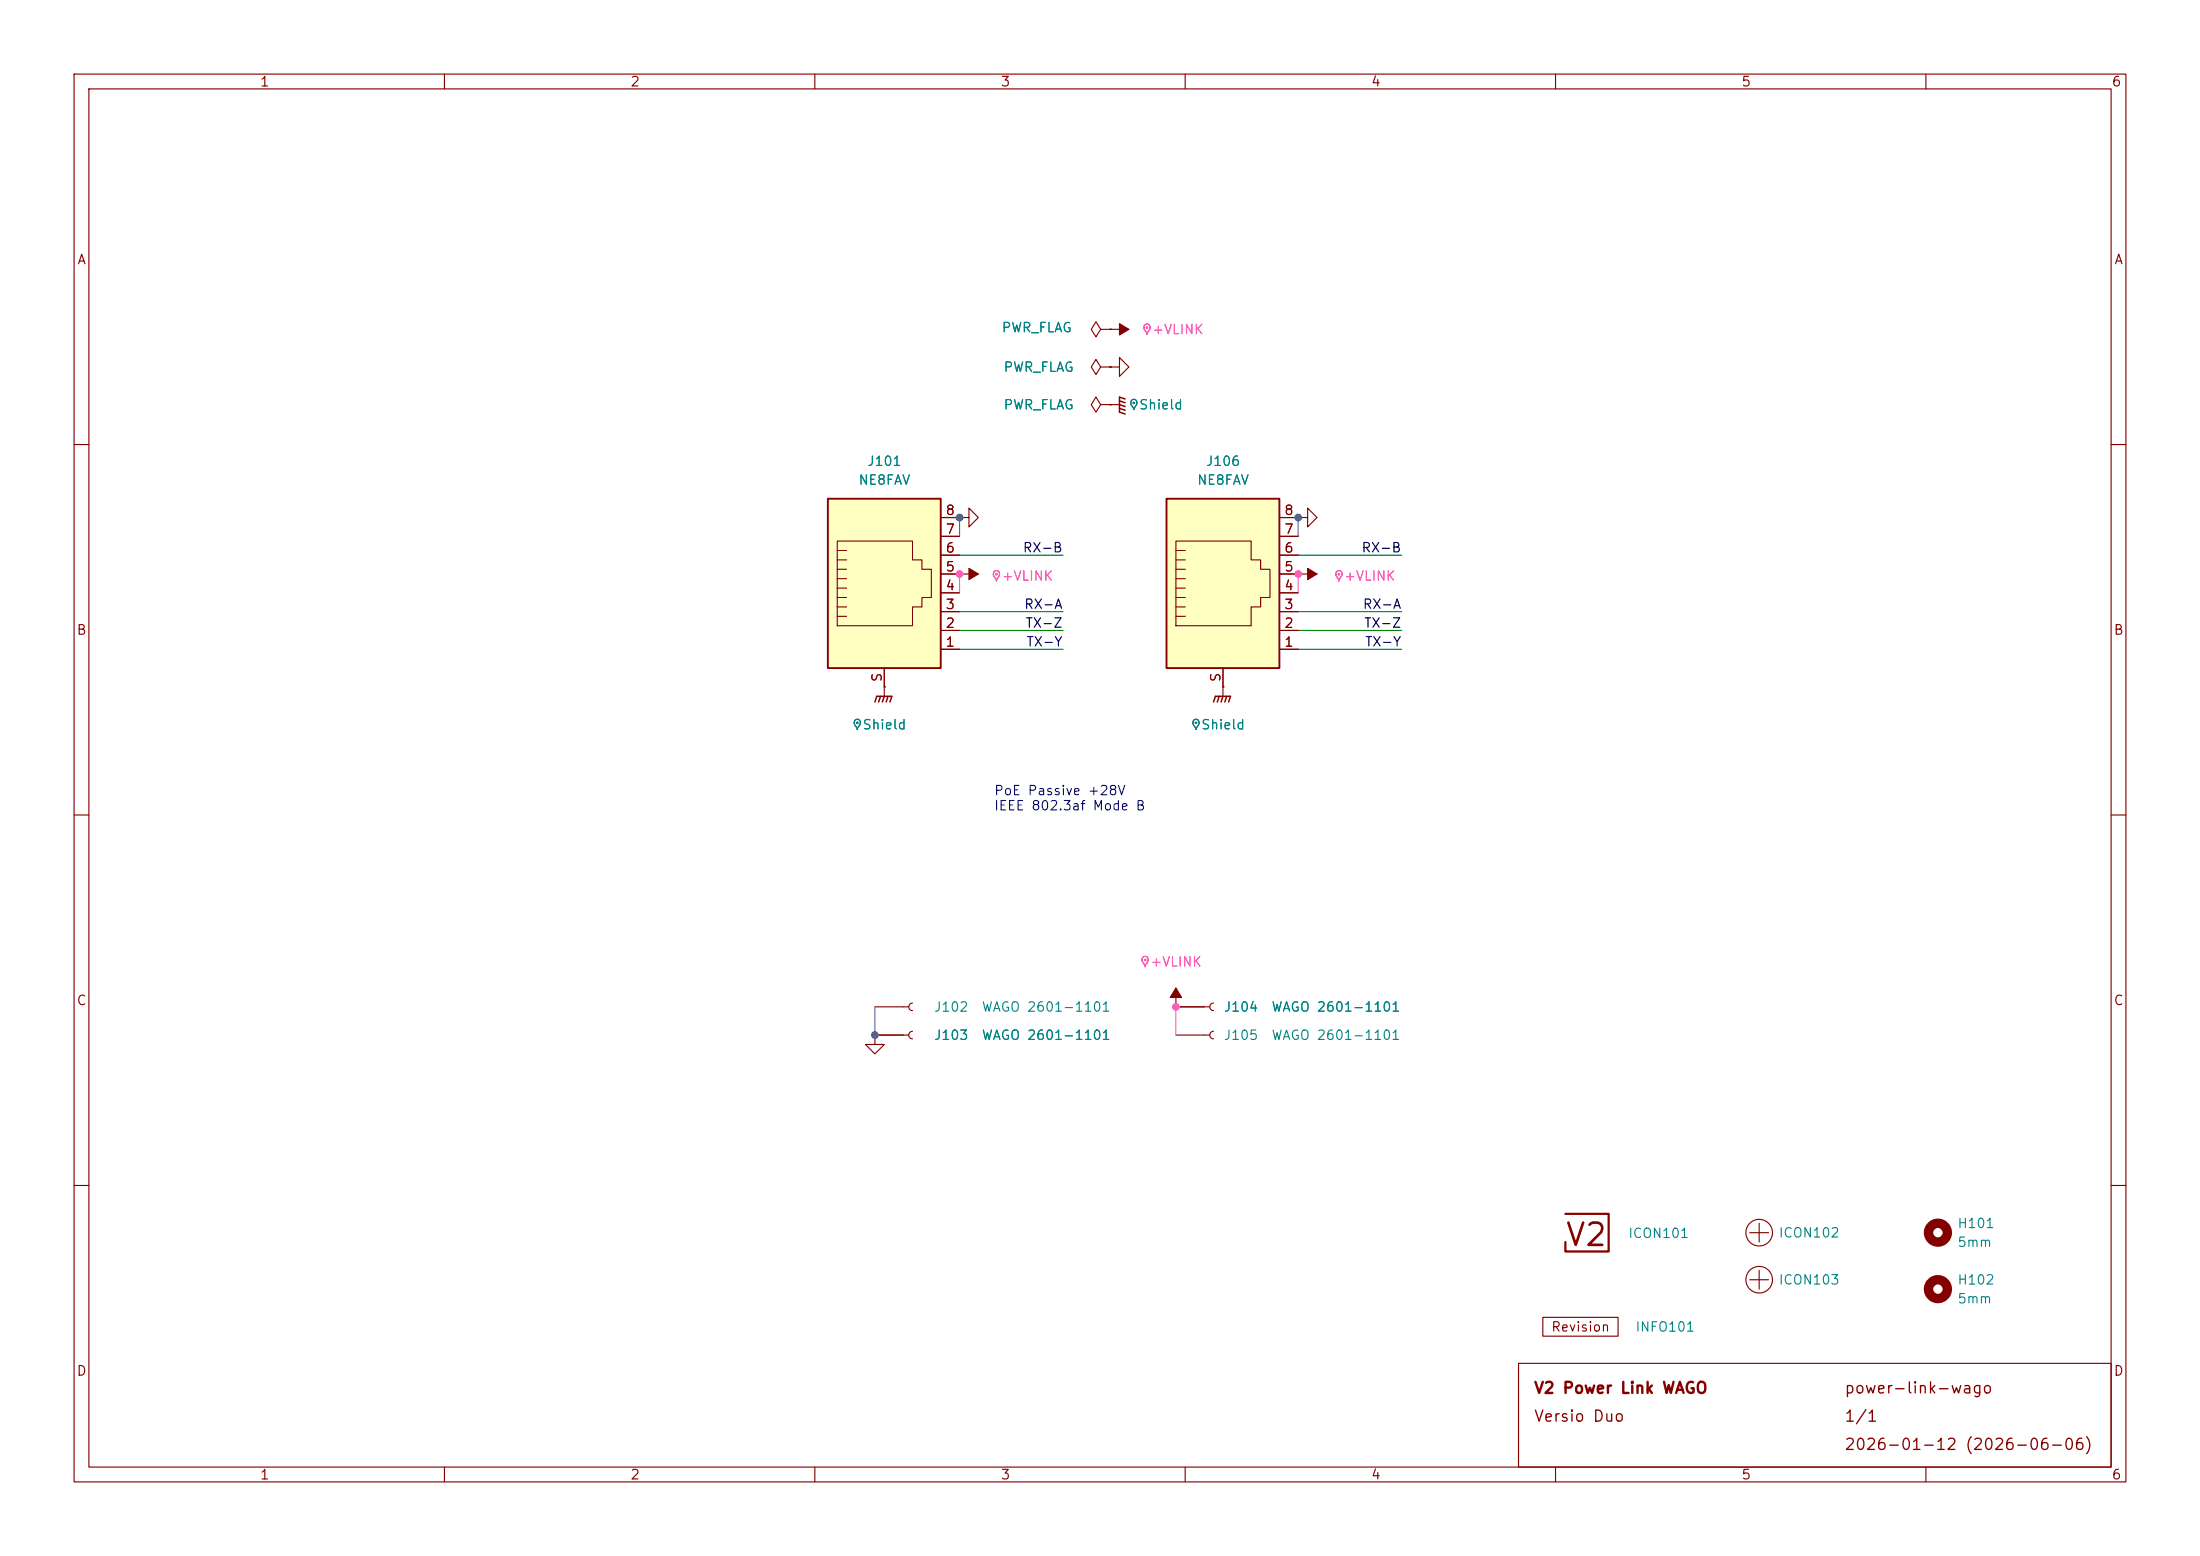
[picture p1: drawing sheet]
<svg xmlns="http://www.w3.org/2000/svg" width="297mm" height="210mm" viewBox="0 0 297 210" stroke-linecap="round" stroke-linejoin="round" font-family="sans-serif">
<g fill="none" stroke="#840000" stroke-width=".15">
<path d="M10 10h277v190h-277zM12 12h273v186h-273zM60 10v2M110 10v2M160 10v2M210 10v2M260 10v2M10 60h2M285 60h2M10 110h2M285 110h2M10 160h2"/>
<path d="M285 160h2M60 198v2M110 198v2M160 198v2M205 184h80v14h-80zM210 198v2M260 198v2"/>
</g>
<path d="M157.5 67.3h15.2v22.9h-15.2z" fill="#ffffc2"/>
<g fill="none" stroke="#840000" stroke-width=".15">
<path d="M148.6 49.5l-.6-1-.7 1 .7 1 .6-1h1.3M148.6 54.6l-.6-1-.7 1 .7 1 .6-1h1.3M148.6 44.5l-.6-1.1-.7 1.1 .7 1 .6-1h1.3M149.9 54.6h.1M149.9 49.5h.1M149.9 44.5h.1M149.9 49.5h1.2v-1.2l1.3 1.2-1.3 1.3v-1.3M149.9 54.6h1.2M149.9 44.5h2.5M129.5 77.5h.1M129.5 77.5h2.6M158.7 78.1h1.3"/>
<path d="M158.7 79.4h1.3M158.7 73h10.2v2.6h1.3v1.2h1.2v3.8h-1.2v1.3h-1.3v2.6h-10.2zM158.7 76.8h1.3M158.7 74.3h1.3M158.7 75.6h1.3M172.7 77.5h5.1M172.7 74.9h2.6M172.7 72.4h2.6M172.7 69.9h2.6M175.3 77.5h.1M175.3 69.9h1.2v-1.3l1.3 1.3-1.3 1.2v-1.2M175.3 69.9h.1"/>
<path d="M119.4 92.7h.1M119.4 92.7v1.3M158.7 80.6h1.3M158.7 81.9h1.3M158.7 83.2h1.3M165.1 92.7h.1M165.1 90.2v3.8M172.7 87.6h2.6M172.7 85.1h2.6M172.7 82.6h2.6M172.7 80h2.6M118.1 139.7v1.3h1.3l-1.3 1.2-1.3-1.2h1.3"/>
<path d="M118.1 139.7h.1M118.1 139.7h4.6M118.1 135.9h4.6M123.2 139.2a.51 .51 0 0 0-.5 .5 .51 .51 0 0 0 .5 .5M123.2 135.4a.51 .51 0 0 0-.5 .5 .51 .51 0 0 0 .5 .5M158.7 135.9h.1M158.7 133.4v2.5M158.7 139.7h4.6M158.7 135.9h4.6M163.8 135.4a.51 .51 0 0 0-.5 .5 .51 .51 0 0 0 .5 .5M163.8 139.2a.51 .51 0 0 0-.5 .5 .51 .51 0 0 0 .5 .5M208.3 177.8h10.1v2.5h-10.1z"/>
<path d="M236.2 166.4h2.6M236.2 172.7h2.6M237.5 165.1v2.5M237.5 171.5v2.5"/>
<circle cx="237.5" cy="166.4" r="1.8"/>
<circle cx="237.5" cy="172.7" r="1.8"/>
</g>
<path d="M157.5 67.3h15.2v22.9h-15.2z" fill="none" stroke="#840000" stroke-width=".25"/>
<path d="M152.8 54a.49 .49 0 0 1 .7 .2 .49 .49 0 0 1-.2 .7l-.2 .4-.2-.4a.64 .64 0 0 1-.1-.9zM154.6 43.8a.49 .49 0 0 1 .7 .2 .49 .49 0 0 1-.2 .7l-.3 .4-.1-.3a.64 .64 0 0 1-.1-1zM134.2 77.1a.49 .49 0 0 1 .7 .2 .49 .49 0 0 1-.2 .7l-.2 .4-.1-.4a.64 .64 0 0 1-.2-.9zM180.5 77.1a.49 .49 0 0 1 .7 .2 .49 .49 0 0 1-.2 .7l-.2 .4-.2-.4a.64 .64 0 0 1-.1-.9zM115.4 97.2a.49 .49 0 0 1 .7 .1 .49 .49 0 0 1-.2 .7l-.2 .5-.1-.4a.64 .64 0 0 1-.2-.9zM161.2 97.2a.49 .49 0 0 1 .7 .1 .49 .49 0 0 1-.2 .7l-.2 .5-.2-.4a.64 .64 0 0 1-.1-.9zM154.3 129.2a.49 .49 0 0 1 .7 .2 .49 .49 0 0 1-.2 .6l-.2 .5-.2-.4a.64 .64 0 0 1-.1-.9z" fill="none" stroke="#840000" stroke-width=".14"/>
<g fill="#840000" stroke="#840000" stroke-width=".14">
<circle cx="115.7" cy="97.6" r=".09"/>
<circle cx="134.5" cy="77.5" r=".09"/>
<circle cx="154.6" cy="129.6" r=".09"/>
<circle cx="180.8" cy="77.5" r=".09"/>
<circle cx="161.5" cy="97.6" r=".09"/>
<circle cx="153.1" cy="54.4" r=".09"/>
<circle cx="154.8" cy="44.2" r=".09"/>
</g>
<path d="M151.1 55.1l.8 .3M151.1 54.6l.8 .3M151.1 54.1l.8 .3M151.9 53.8l-.8-.2v2l.8 .3M118.1 94.7l.3-.7h2l-.3 .7M118.9 94l-.3 .7M119.4 94l-.3 .7M119.9 94l-.3 .7M163.8 94.7l.3-.7h2l-.2 .7M164.6 94l-.3 .7M165.1 94l-.3 .7M165.6 94l-.2 .7" fill="none" stroke="#840000" stroke-width=".2"/>
<path d="M152.8 54a.49 .49 0 0 1 .7 .2 .49 .49 0 0 1-.2 .7l-.2 .4-.2-.4a.64 .64 0 0 1-.1-.9zM115.4 97.2a.49 .49 0 0 1 .7 .1 .49 .49 0 0 1-.2 .7l-.2 .5-.1-.4a.64 .64 0 0 1-.2-.9zM161.2 97.2a.49 .49 0 0 1 .7 .1 .49 .49 0 0 1-.2 .7l-.2 .5-.2-.4a.64 .64 0 0 1-.1-.9z" fill="none" stroke="#008484" stroke-width=".14"/>
<g fill="#008484" stroke="#008484" stroke-width=".14">
<circle cx="115.7" cy="97.6" r=".09"/>
<circle cx="161.5" cy="97.6" r=".09"/>
<circle cx="153.1" cy="54.4" r=".09"/>
</g>
<g fill="#840000" stroke="#840000" stroke-width=".15">
<path d="M130.8 76.7l1.3 .8-1.3 .7z"/>
<path d="M158.7 133.4l.8 1.2h-1.5z"/>
<path d="M176.5 76.7l1.3 .8-1.3 .7z"/>
<path d="M151.1 43.7l1.3 .8-1.3 .7z"/>
</g>
<path d="M154.6 43.8a.49 .49 0 0 1 .7 .2 .49 .49 0 0 1-.2 .7l-.3 .4-.1-.3a.64 .64 0 0 1-.1-1zM134.2 77.1a.49 .49 0 0 1 .7 .2 .49 .49 0 0 1-.2 .7l-.2 .4-.1-.4a.64 .64 0 0 1-.2-.9zM180.5 77.1a.49 .49 0 0 1 .7 .2 .49 .49 0 0 1-.2 .7l-.2 .4-.2-.4a.64 .64 0 0 1-.1-.9zM154.3 129.2a.49 .49 0 0 1 .7 .2 .49 .49 0 0 1-.2 .6l-.2 .5-.2-.4a.64 .64 0 0 1-.1-.9z" fill="none" stroke="#ff5cbb" stroke-width=".14"/>
<g fill="#ff5cbb" stroke="#ff5cbb" stroke-width=".14">
<circle cx="134.5" cy="77.5" r=".09"/>
<circle cx="154.6" cy="129.6" r=".09"/>
<circle cx="180.8" cy="77.5" r=".09"/>
<circle cx="154.8" cy="44.2" r=".09"/>
</g>
<g fill="none" stroke="#840000" stroke-width="1.3">
<circle cx="261.6" cy="174" r="1.27"/>
<circle cx="261.6" cy="166.4" r="1.27"/>
</g>
<path d="M211.3 163.8h5.9v5.1h-5.9v-1.3" fill="none" stroke="#840000" stroke-width=".3"/>
<path d="M111.8 67.3h15.2v22.9h-15.2z" fill="#ffffc2"/>
<g fill="none" stroke="#840000" stroke-width=".15">
<path d="M149.9 44.5h.1M149.9 49.5h.1M149.9 54.6h.1M113 78.1h1.3M113 79.4h1.3M113 73h10.2v2.6h1.3v1.2h1.2v3.8h-1.2v1.3h-1.3v2.6h-10.2zM113 76.8h1.3M113 74.3h1.3M113 75.6h1.3M127 77.5h2.5M127 74.9h2.5M127 72.4h2.5"/>
<path d="M127 69.9h2.5M129.5 69.9h1.3v-1.3l1.3 1.3-1.3 1.2v-1.2M129.5 69.9h.1M129.5 77.5h.1M172.7 77.5h2.6M172.7 74.9h2.6M172.7 72.4h2.6M172.7 69.9h2.6M175.3 77.5h.1M175.3 69.9h.1M113 80.6h1.3M113 81.9h1.3"/>
<path d="M113 83.2h1.3M119.4 92.7h.1M119.4 90.2v2.5M127 87.6h2.5M127 85.1h2.5M127 82.6h2.5M127 80h2.5M165.1 92.7h.1M165.1 90.2v2.5M172.7 87.6h2.6M172.7 85.1h2.6M172.7 82.6h2.6"/>
<path d="M172.7 80h2.6M118.1 139.7h.1M118.1 139.7h3.8M158.7 135.9h.1M158.7 135.9h3.9"/>
</g>
<path d="M111.8 67.3h15.2v22.9h-15.2z" fill="none" stroke="#840000" stroke-width=".25"/>
<path d="M129.5 74.9h14M175.3 74.9h13.9M129.5 82.6h14M129.5 85.1h14M129.5 87.6h14M175.3 82.6h13.9M175.3 85.1h13.9M175.3 87.6h13.9" fill="none" stroke="#008400" stroke-width=".15"/>
<path d="M129.5 69.9v2.5M175.3 69.9v2.5M118.1 135.9v3.8" fill="none" stroke="#676767" stroke-width=".15"/>
<path d="M129.5 77.5v2.5M175.3 77.5v2.5M158.7 135.9v3.8" fill="none" stroke="#ff5cbb" stroke-width=".15"/>
<path d="M154.6 43.8a.49 .49 0 0 1 .7 .2 .49 .49 0 0 1-.2 .7l-.3 .4-.1-.3a.64 .64 0 0 1-.1-1zM134.2 77.1a.49 .49 0 0 1 .7 .2 .49 .49 0 0 1-.2 .7l-.2 .4-.1-.4a.64 .64 0 0 1-.2-.9zM180.5 77.1a.49 .49 0 0 1 .7 .2 .49 .49 0 0 1-.2 .7l-.2 .4-.2-.4a.64 .64 0 0 1-.1-.9zM154.3 129.2a.49 .49 0 0 1 .7 .2 .49 .49 0 0 1-.2 .6l-.2 .5-.2-.4a.64 .64 0 0 1-.1-.9z" fill="none" stroke="#ff5cbb" stroke-width=".14"/>
<g fill="#ff5cbb" stroke="#ff5cbb" stroke-width=".14">
<circle cx="154.6" cy="129.6" r=".09"/>
<circle cx="180.8" cy="77.5" r=".09"/>
<circle cx="134.5" cy="77.5" r=".09"/>
<circle cx="154.8" cy="44.2" r=".09"/>
<circle cx="158.7" cy="135.9" r=".46"/>
<circle cx="175.3" cy="77.5" r=".46"/>
<circle cx="129.5" cy="77.5" r=".46"/>
</g>
<path d="M152.8 54a.49 .49 0 0 1 .7 .2 .49 .49 0 0 1-.2 .7l-.2 .4-.2-.4a.64 .64 0 0 1-.1-.9zM115.4 97.2a.49 .49 0 0 1 .7 .1 .49 .49 0 0 1-.2 .7l-.2 .5-.1-.4a.64 .64 0 0 1-.2-.9zM161.2 97.2a.49 .49 0 0 1 .7 .1 .49 .49 0 0 1-.2 .7l-.2 .5-.2-.4a.64 .64 0 0 1-.1-.9z" fill="none" stroke="#008484" stroke-width=".14"/>
<g fill="#008484" stroke="#008484" stroke-width=".14">
<circle cx="115.7" cy="97.6" r=".09"/>
<circle cx="153.1" cy="54.4" r=".09"/>
<circle cx="161.5" cy="97.6" r=".09"/>
</g>
<g fill="#676767" stroke="#676767" stroke-width=".14">
<circle cx="118.1" cy="139.7" r=".46"/>
<circle cx="175.3" cy="69.9" r=".46"/>
<circle cx="129.5" cy="69.9" r=".46"/>
</g>
<text font-size="3" fill="#840000" x="211.1" y="168.9">V2</text>
<g font-size="1.5" fill="#840000">
<text x="207" y="188.5">V2 Power Link WAGO</text>
<text x="248.9" y="188.5">power-link-wago</text>
<text x="207" y="192.3">Versio Duo</text>
<text x="248.9" y="196.1">2026-01-12 (2026-06-06)</text>
<text x="248.9" y="192.3">1/1</text>
</g>
<g font-size="1.3" fill="#840000">
<text x="35" y="12">1</text>
<text x="85" y="12">2</text>
<text x="135" y="12">3</text>
<text x="185" y="12">4</text>
<text x="235" y="12">5</text>
<text x="285" y="12">6</text>
<text x="10.3" y="36">A</text>
<text x="285.3" y="36">A</text>
<text x="127.6" y="69.8">8</text>
<text x="173.3" y="69.8">8</text>
<text x="127.6" y="77.4">5</text>
<text x="127.6" y="74.9">6</text>
<text x="127.6" y="72.4">7</text>
<text x="173.3" y="77.4">5</text>
<text x="173.3" y="74.9">6</text>
<text x="173.3" y="72.4">7</text>
<text x="127.6" y="82.5">3</text>
<text x="127.6" y="80">4</text>
<text x="173.3" y="82.5">3</text>
<text x="173.3" y="80">4</text>
<text x="10.3" y="86">B</text>
<text x="127.6" y="87.6">1</text>
<text x="127.6" y="85.1">2</text>
<text x="173.3" y="87.6">1</text>
<text x="173.3" y="85.1">2</text>
<text x="285.3" y="86">B</text>
<text x="119.4" y="92.1" transform="rotate(-90 119.4 92.1)">S</text>
<text x="165.1" y="92.1" transform="rotate(-90 165.1 92.1)">S</text>
<text x="10.3" y="136">C</text>
<text x="285.3" y="136">C</text>
<text x="10.3" y="186">D</text>
<text x="209.3" y="180">Revision</text>
<text x="285.3" y="186">D</text>
<text x="35" y="200">1</text>
<text x="85" y="200">2</text>
<text x="135" y="200">3</text>
<text x="185" y="200">4</text>
<text x="235" y="200">5</text>
<text x="285" y="200">6</text>
</g>
<g font-size="1.3" fill="#008484">
<text x="135.1" y="45.2">PWR_FLAG</text>
<text x="135.4" y="50.5">PWR_FLAG</text>
<text x="135.4" y="55.6">PWR_FLAG</text>
<text x="153.7" y="55.6">Shield</text>
<text x="115.8" y="65.7">NE8FAV</text>
<text x="117" y="63.2">J101</text>
<text x="161.5" y="65.7">NE8FAV</text>
<text x="162.7" y="63.2">J106</text>
<text x="116.3" y="98.8">Shield</text>
<text x="162.1" y="98.8">Shield</text>
<text x="126" y="136.9">J102</text>
<text x="132.4" y="136.9">WAGO 2601-1101</text>
<text x="165.1" y="136.9">J104</text>
<text x="171.6" y="136.9">WAGO 2601-1101</text>
<text x="126" y="140.7">J103</text>
<text x="132.4" y="140.7">WAGO 2601-1101</text>
<text x="165.1" y="140.7">J105</text>
<text x="171.6" y="140.7">WAGO 2601-1101</text>
<text x="219.7" y="167.4">ICON101</text>
<text x="240" y="167.3">ICON102</text>
<text x="264.2" y="166.1">H101</text>
<text x="240" y="173.7">ICON103</text>
<text x="264.2" y="168.6">5mm</text>
<text x="264.2" y="173.7">H102</text>
<text x="264.2" y="176.2">5mm</text>
<text x="220.7" y="180">INFO101</text>
</g>
<g font-size="1.3" fill="#ff5cbb">
<text x="155.5" y="45.4">+VLINK</text>
<text x="135.1" y="78.7">+VLINK</text>
<text x="181.4" y="78.7">+VLINK</text>
<text x="155.2" y="130.8">+VLINK</text>
</g>
<g font-size="1.3">
<text x="138" y="74.9">RX-B</text>
<text x="183.7" y="74.9">RX-B</text>
<text x="138.2" y="82.5">RX-A</text>
<text x="183.9" y="82.5">RX-A</text>
<text x="138.3" y="85">TX-Z</text>
<text x="138.5" y="87.6">TX-Y</text>
<text x="184.1" y="85">TX-Z</text>
<text x="184.2" y="87.6">TX-Y</text>
</g>
<g font-size="1.3" fill="#0000c2">
<text x="134.1" y="107.6">PoE Passive +28V</text>
<text x="134.1" y="109.7">IEEE 802.3af Mode B</text>
</g>
</svg>
